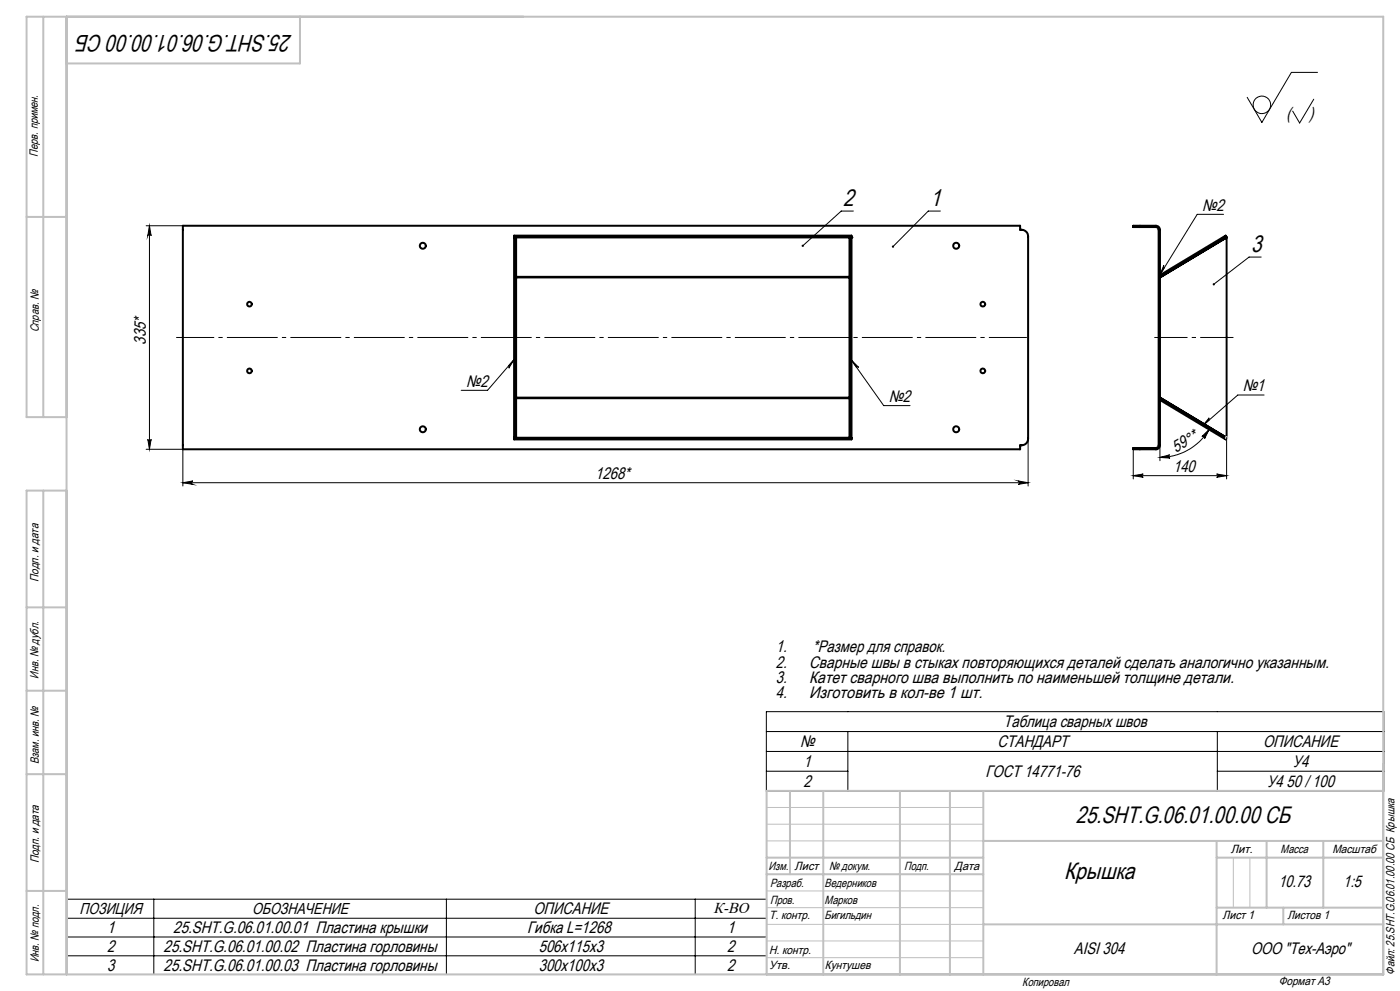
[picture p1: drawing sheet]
<svg xmlns="http://www.w3.org/2000/svg" width="420mm" height="297mm" viewBox="0 0 420 297" stroke-linecap="round" stroke-linejoin="round" font-family="sans-serif">
<g fill="none" stroke="#000" stroke-width=".6">
<path d="M54.9 67.7h251.1v1.2a2.08 2.08 0 0 1 2.4 2v60.5a2 2 0 0 1-2.4 2.1v1.2h-251.1zM154.2 71.2h.1M154.2 71.2h101.2M154.2 70.6h101.2v61.1h-101.2zM154.8 71.2v60M254.8 71.2v60M255.4 71.2h.1M340 67.7h6.8a1.2 1.2 0 0 1 1.2 1.2v64.6a1.2 1.2 0 0 1-1.2 1.2h-6.8v-.4h6.8l.7-.4 .1-.4v-64.6l-.1-.5-.7-.4h-6.8zM368 71.2v60M154.8 83h100M154.8 83.1h100M348.3 83l-.3-.5 19.7-11.9 .3 .6-20 11.9"/>
<path d="M154.8 119.3h100M154.8 119.2h100M348 119.2l20 12-.3 .5-19.7-11.8 .3-.6M154.2 131.2h101.2"/>
<circle cx="126.8" cy="73.7" r=".89"/>
<circle cx="286.9" cy="73.7" r=".91"/>
<circle cx="74.8" cy="91.2" r=".7"/>
<circle cx="294.8" cy="91.2" r=".71"/>
<circle cx="74.8" cy="111.2" r=".7"/>
<circle cx="294.8" cy="111.2" r=".71"/>
<circle cx="126.8" cy="128.7" r=".89"/>
<circle cx="286.9" cy="128.7" r=".91"/>
</g>
<g fill="none" stroke="#000" stroke-width=".3">
<path d="M394.1 29.7l-4.2 7.2-2.1-3.6M395.3 21.7h-7.9l-8.8 15-4.4-7.5M43.9 67.7h11M44.8 67.7l.5 3a.49 .49 0 0 0-.5-.5 .49 .49 0 0 0-.5 .5zM44.8 67.7v67M256 63.2h-3.6l-11.6 10.5M282.1 63.2h-3.6l-10.6 10.7M349.1 79.5v.5l.2 .2-1.3 2.2zM367.1 64.2h-7.9l-11.2 18.2M378.4 77h-3.7l-10.6 8.2M154.2 107.7l-1.6 2.6v-.7zM154.2 107.7l-7.9 9.3h-7.9"/>
<path d="M255.4 107.9l2.2 2.2-.7-.1zM255.4 107.9l9.7 13.7h7.9M379.2 118.4h-7.9l-10.5 9.2M43.9 134.7h11v11M44.3 131.7a.49 .49 0 0 0 .5 .4 .49 .49 0 0 0 .5-.4l-.5 3zM308.4 131.4v14.3M340 134.7v8.8M348 137.1l2.9-.8a.5 .5 0 0 0-.4 .6 .5 .5 0 0 0 .5 .4zM348 133.5v4.6M360.6 130.8l2.1-2.1-1.3 2.7a.51 .51 0 0 0-.1-.6 .51 .51 0 0 0-.7 0zM362.7 128.7a17.3 17.3 0 0 1-14.7 8.4M362.8 125.2l-.1 .7-1.9 1.7z"/>
<path d="M368 131.2v12.3M54.9 144.7l3-.6a.51 .51 0 0 0-.5 .6 .51 .51 0 0 0 .5 .5zM54.9 144.7h253.5M305.4 144.1l3 .6-3 .5a.51 .51 0 0 0 .5-.5 .51 .51 0 0 0-.5-.6zM340 142.6l3-.5a.49 .49 0 0 0-.5 .5 .49 .49 0 0 0 .5 .4zM340 142.6h28M365 142.1l3 .5-3 .4a.49 .49 0 0 0 .4-.4 .49 .49 0 0 0-.4-.5zM229.9 213.3h185.2v23.8h-185.2zM229.9 219.2h185.2M254.4 219.2v17.9M365.2 219.2v17.9M229.9 225.2h185.2"/>
<path d="M229.9 231.1h24.5M365.2 231.1h49.9M20.2 269.5h209.8v22.6h-209.8zM20.2 275.2h209.8M46.1 269.5v22.6M133.9 269.5v22.6M208.6 269.5v22.6M20.2 280.8h209.8M20.2 286.5h209.8"/>
<circle cx="378.6" cy="31.4" r="2.63"/>
</g>
<g fill="none" stroke="#c0c0c0" stroke-width=".3">
<path d="M367.5 131.2h1M367.6 130.8l.7 .7M368 130.7v1M368.3 130.8l-.7 .7M230 242h65M230 247h65M230 252h65M370 257v15M375 257v15M230 277h65M230 272h65M230 267h65"/>
<path d="M230 287h65M230 282h65"/>
</g>
<path d="M346.3 101.1h23.7" fill="none" stroke="#000" stroke-width=".3" stroke-dasharray="15.2 1.3 1.3 1.3" stroke-dashoffset="5.3" stroke-linecap="butt"/>
<path d="M52.9 101.1h255.2" fill="none" stroke="#000" stroke-width=".3" stroke-dasharray="15.2 1.3 1.3 1.3" stroke-dashoffset="3.8" stroke-linecap="butt"/>
<g fill="none" stroke="#c0c0c0" stroke-width=".6">
<path d="M13 5v120M20 5v287M90 5v14h-70M8 65h12M20 125h-12v-120h407v287h-407v-145h12M13 147v145M8 182h12M8 207h12M8 232h12M237 237v25M247 237v55M270 237v55"/>
<path d="M285 237v55M295 237v55M415 237h-185v55M230 257h65M295 252h120M365 252v40M365 257h50M380 252v20M397 252v20M8 267h12M230 262h65M295 277h120"/>
<path d="M365 272h50M385 272v5"/>
</g>
<g fill="#000">
<path d="M44.8 67.7l.5 3a.49 .49 0 0 0-.5-.5 .49 .49 0 0 0-.5 .5zM44.3 131.7a.49 .49 0 0 0 .5 .4 .49 .49 0 0 0 .5-.4l-.5 3z"/>
<path d="M240.7 73.4l-.2 .4 .3-.1-.2 .2a.33 .33 0 0 0 .4 0 .33 .33 0 0 0 .1-.4 .33 .33 0 0 0-.4-.1zM267.7 73.6v.6l.2-.3-.2 .3a.34 .34 0 0 0 .4-.1 .34 .34 0 0 0 0-.4 .34 .34 0 0 0-.4-.1zM363.9 84.9v.5l.2-.2-.2 .2a.33 .33 0 0 0 .4 0 .33 .33 0 0 0 .1-.4 .33 .33 0 0 0-.5-.1z"/>
<path d="M255.4 107.9l2.2 2.2-.7-.1zM154.2 107.7l-1.6 2.6v-.7zM362.8 125.2l-.1 .7-1.9 1.7zM349.1 79.5v.5l.2 .2-1.3 2.2z"/>
<path d="M348 137.1l2.9-.8a.5 .5 0 0 0-.4 .6 .5 .5 0 0 0 .5 .4zM360.6 130.8l2.1-2.1-1.3 2.7a.51 .51 0 0 0-.1-.6 .51 .51 0 0 0-.7 0z"/>
<path d="M54.9 144.7l3-.6a.51 .51 0 0 0-.5 .6 .51 .51 0 0 0 .5 .5zM305.4 144.1l3 .6-3 .5a.51 .51 0 0 0 .5-.5 .51 .51 0 0 0-.5-.6z"/>
<path d="M365 142.1l3 .5-3 .4a.49 .49 0 0 0 .4-.4 .49 .49 0 0 0-.4-.5zM340 142.6l3-.5a.49 .49 0 0 0-.5 .5 .49 .49 0 0 0 .5 .4z"/>
</g>
<g font-size="7.1">
<text x="87.6" y="10.6" transform="rotate(-180 87.6 10.6)">25.SHT.G.06.01.00.00 СБ</text>
<text x="252.9" y="61.6">2</text>
<text x="279.1" y="61.6">1</text>
<text x="375.3" y="75.5">3</text>
<text x="322.8" y="246.8">25.SHT.G.06.01.00.00 СБ</text>
<text x="319.2" y="263.4">Крышка</text>
</g>
<g font-size="5.1">
<text x="386" y="35.5">(</text>
<text x="392.8" y="35.5">)</text>
</g>
<g font-size="5">
<text x="360.7" y="63.2">№2</text>
<text x="43.8" y="103.3" transform="rotate(-90 43.8 103.3)">335*</text>
<text x="139.9" y="115.9">№2</text>
<text x="372.8" y="117.3">№1</text>
<text x="266.6" y="120.5">№2</text>
<text x="352.8" y="135.7" transform="rotate(-30 352.8 135.7)">59°*</text>
<text x="178.5" y="143.6">1268*</text>
<text x="351.9" y="141.5">140</text>
<text x="232.7" y="195.6">1.</text>
<text x="243.8" y="195.6">*Размер для справок.</text>
<text x="232.7" y="200.1">2.</text>
<text x="242.7" y="200.1">Сварные швы в стыках повторяющихся деталей сделать аналогично указанным.</text>
<text x="232.7" y="204.6">3.</text>
<text x="232.7" y="209.1">4.</text>
<text x="242.7" y="204.6">Катет сварного шва выполнить по наименьшей толщине детали.</text>
<text x="242.7" y="209.1">Изготовить в кол-ве 1 шт.</text>
<text x="301.1" y="217.9">Таблица сварных швов</text>
<text x="240" y="223.8">№</text>
<text x="299.2" y="223.8">СТАНДАРТ</text>
<text x="378.9" y="223.8">ОПИСАНИЕ</text>
<text x="241.1" y="229.8">1</text>
<text x="295.6" y="232.8">ГОСТ 14771-76</text>
<text x="387.8" y="229.8">У4</text>
<text x="241.1" y="235.7">2</text>
<text x="380.1" y="235.7">У4 50 / 100</text>
<text x="383.5" y="265.9">10.73</text>
<text x="403" y="265.9">1:5</text>
<text x="160" y="273.9">ОПИСАНИЕ</text>
<text x="32.1" y="279.6">1</text>
<text x="52" y="279.6">25.SHT.G.06.01.00.01 Пластина крышки</text>
<text x="158.2" y="279.6">Гибка L=1268</text>
<text x="218.2" y="279.6">1</text>
<text x="32.1" y="285.2">2</text>
<text x="49.1" y="285.2">25.SHT.G.06.01.00.02 Пластина горловины</text>
<text x="161.6" y="285.2">506x115x3</text>
<text x="218.2" y="285.2">2</text>
<text x="322.2" y="285.8">AISI 304</text>
<text x="375.3" y="285.8">ООО &quot;Тех-Аэро&quot;</text>
<text x="32.1" y="290.9">3</text>
<text x="49.1" y="290.9">25.SHT.G.06.01.00.03 Пластина горловины</text>
<text x="161.6" y="290.9">300x100x3</text>
<text x="218.2" y="290.9">2</text>
</g>
<g font-size="4.7">
<text x="23.9" y="274">ПОЗИЦИЯ</text>
<text x="75.7" y="274">ОБОЗНАЧЕНИЕ</text>
<text x="214" y="273.8">К-ВО</text>
</g>
<g font-size="3.6">
<text x="11.4" y="46.9" transform="rotate(-90 11.4 46.9)">Перв. примен.</text>
<text x="11.6" y="99.6" transform="rotate(-90 11.6 99.6)">Справ. №</text>
<text x="11.5" y="174.4" transform="rotate(-90 11.5 174.4)">Подп. и дата</text>
<text x="11.6" y="203.4" transform="rotate(-90 11.6 203.4)">Инв. № дубл.</text>
<text x="11.6" y="229" transform="rotate(-90 11.6 229)">Взам. инв. №</text>
<text x="369.2" y="255.7">Лит.</text>
<text x="384.2" y="255.7">Масса</text>
<text x="399.7" y="255.7">Масштаб</text>
<text x="11.7" y="258.8" transform="rotate(-90 11.7 258.8)">Подп. и дата</text>
<text x="230.6" y="260.6">Изм.</text>
<text x="238.4" y="260.6">Лист</text>
<text x="248.7" y="260.6">№ докум.</text>
<text x="271.3" y="260.7">Подп.</text>
<text x="286.4" y="260.7">Дата</text>
<text x="231" y="265.7">Разраб.</text>
<text x="247.4" y="265.7">Ведерников</text>
<text x="230.7" y="275.5">Т. контр.</text>
<text x="231" y="270.9">Пров.</text>
<text x="247.4" y="275.5">Бигильдин</text>
<text x="247.4" y="270.9">Марков</text>
<text x="366.8" y="275.5">Лист 1</text>
<text x="386.2" y="275.5">Листов 1</text>
<text x="230.7" y="285.8">Н. контр.</text>
<text x="11.6" y="288.4" transform="rotate(-90 11.6 288.4)">Инв. № подл.</text>
<text x="230.7" y="290.5">Утв.</text>
<text x="247.4" y="290.5">Кунтушев</text>
<text x="418.4" y="292.1" transform="rotate(-90 418.4 292.1)">Файл: 25.SHT.G.06.01.00.00 СБ Крышка</text>
<text x="306.7" y="295.4">Копировал</text>
<text x="383.6" y="295.2">Формат A3</text>
</g>
</svg>
